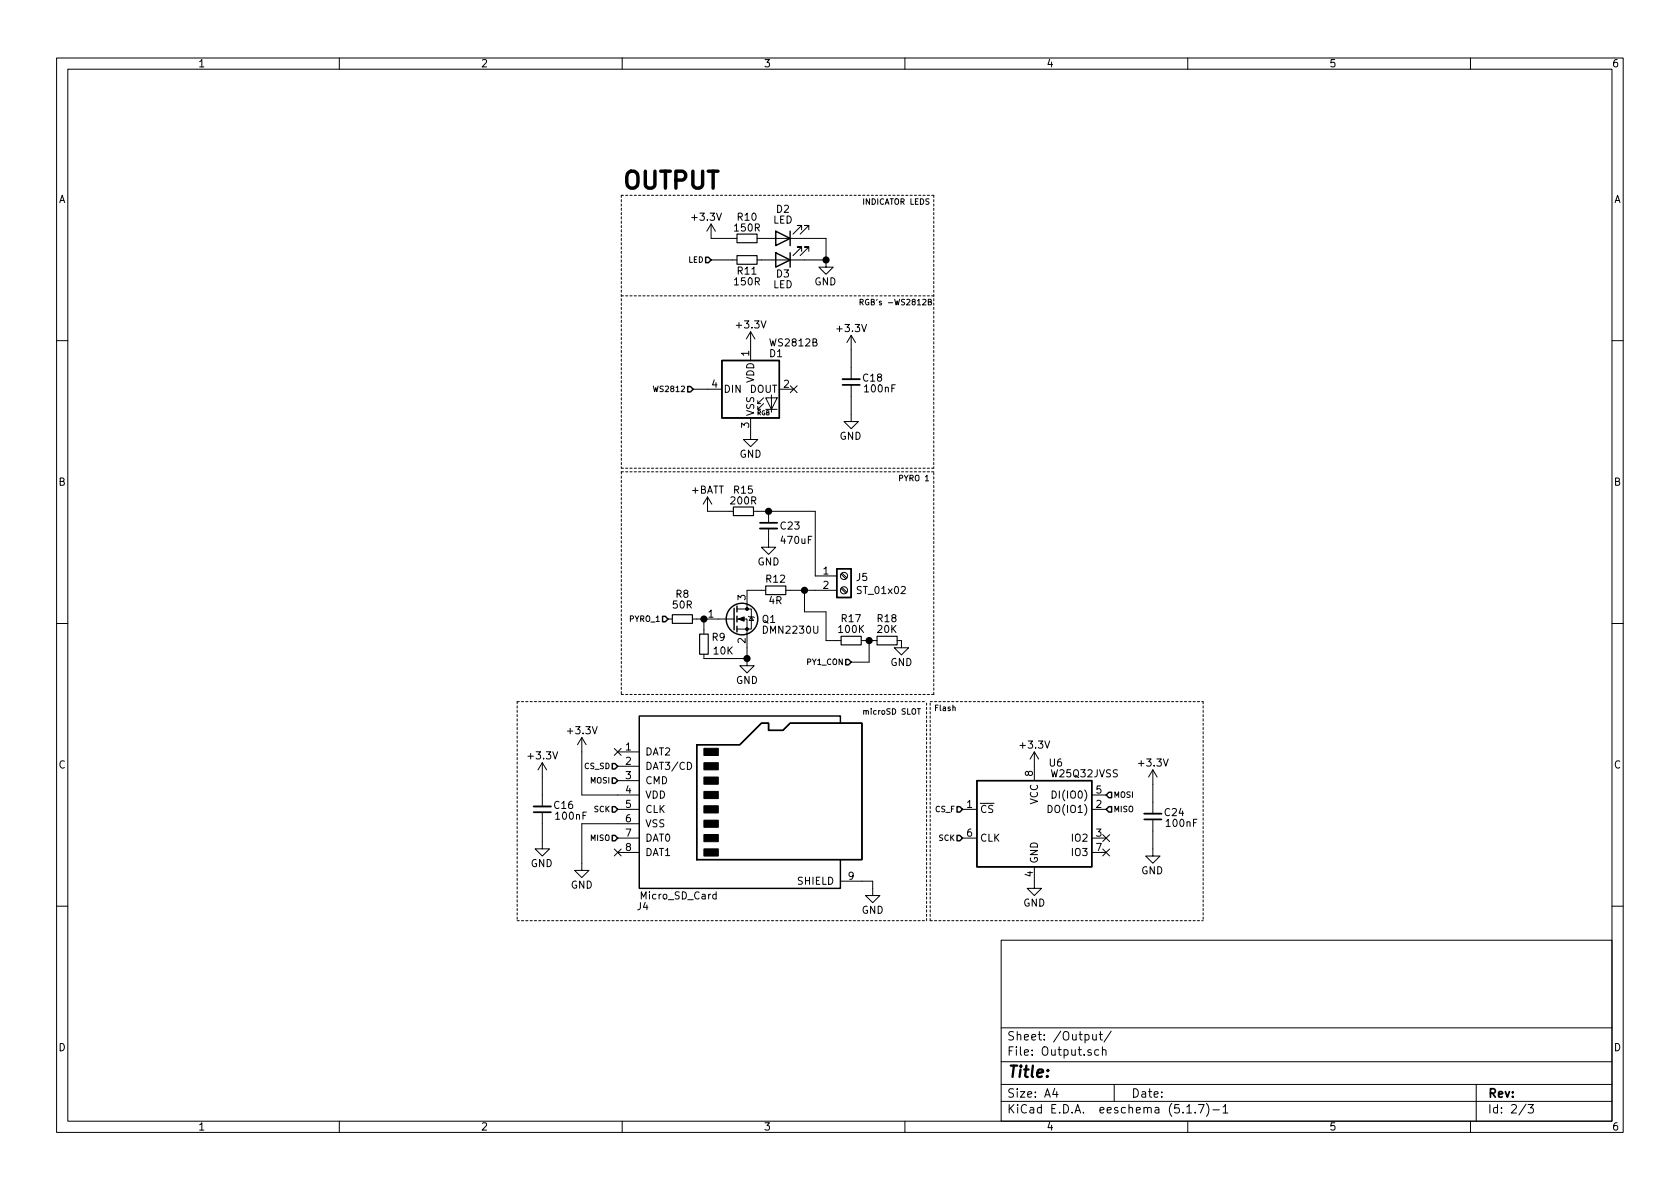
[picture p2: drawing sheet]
EESchema Schematic File Version 4
EELAYER 30 0
EELAYER END
$Descr A4 11693 8268
encoding utf-8
Sheet 3 3
Title ""
Date ""
Rev ""
Comp ""
Comment1 ""
Comment2 ""
Comment3 ""
Comment4 ""
$EndDescr
$Comp
L power:GND #PWR?
U 1 1
P 5225 3000
AR Path="/604B2366" Ref="#PWR?"  Part="1" 
AR Path="/604AFA5F/604B2366" Ref="#PWR0120"  Part="1" 
F 0 "#PWR0120" H 5225 2750 50  0001 C CNN
F 1 "GND" H 5225 2850 50  0000 C CNN
F 2 "" H 5225 3000 50  0001 C CNN
F 3 "" H 5225 3000 50  0001 C CNN
	1    5225 3000
	1    0    0    -1  
$EndComp
$Comp
L power:+3.3V #PWR?
U 1 1
P 5225 2400
AR Path="/604B236F" Ref="#PWR?"  Part="1" 
AR Path="/604AFA5F/604B236F" Ref="#PWR0121"  Part="1" 
F 0 "#PWR0121" H 5225 2250 50  0001 C CNN
F 1 "+3.3V" H 5225 2550 50  0000 C CNN
F 2 "" H 5225 2400 50  0001 C CNN
F 3 "" H 5225 2400 50  0001 C CNN
	1    5225 2400
	1    0    0    -1  
$EndComp
$Comp
L Connector:Screw_Terminal_01x02 J?
U 1 1
P 5875 4000
AR Path="/604B2393" Ref="J?"  Part="1" 
AR Path="/604AFA5F/604B2393" Ref="J5"  Part="1" 
F 0 "J5" H 5955 3992 50  0000 L CNN
F 1 "ST_01x02" H 5955 3901 50  0000 L CNN
F 2 "TerminalBlock:TerminalBlock_bornier-2_P5.08mm" H 5875 4000 50  0001 C CNN
F 3 "~" H 5875 4000 50  0001 C CNN
	1    5875 4000
	1    0    0    -1  
$EndComp
Wire Notes Line
	3600 6400 6450 6400
Wire Notes Line
	6450 6400 6450 4875
NoConn ~ 4300 5925
NoConn ~ 4300 5225
Text Notes 4325 1325 0    118  ~ 24
OUTPUT
Text Notes 6000 4975 0    39   ~ 0
microSD SLOT
Text Notes 6250 3350 0    39   ~ 0
PYRO 1 
Text Notes 5975 2125 0    39   ~ 0
RGB's -WS2812B
Text HLabel 4300 5425 0    39   Input ~ 0
MOSI
Text HLabel 4300 5625 0    39   Input ~ 0
SCK
Text HLabel 4300 5825 0    39   Input ~ 0
MISO
Text HLabel 4825 2700 0    39   Input ~ 0
WS2812
NoConn ~ 5525 2700
$Comp
L Memory_Flash:W25Q32JVSS U6
U 1 1
P 7200 5725
F 0 "U6" H 7350 6150 50  0000 C CNN
F 1 "W25Q32JVSS" H 7550 6075 50  0000 C CNN
F 2 "Package_SO:SOIC-8_5.23x5.23mm_P1.27mm" H 7200 5725 50  0001 C CNN
F 3 "http://www.winbond.com/resource-files/w25q32jv%20revg%2003272018%20plus.pdf" H 7200 5725 50  0001 C CNN
	1    7200 5725
	1    0    0    -1  
$EndComp
$Comp
L Device:C_Small C24
U 1 1
P 8025 5675
F 0 "C24" H 7875 5650 50  0000 C CNN
F 1 "100nF" H 7825 5725 50  0000 C CNN
F 2 "Capacitor_SMD:C_0603_1608Metric" H 8025 5675 50  0001 C CNN
F 3 "~" H 8025 5675 50  0001 C CNN
	1    8025 5675
	-1   0    0    1   
$EndComp
$Comp
L power:+3.3V #PWR0144
U 1 1
P 8025 5450
F 0 "#PWR0144" H 8025 5300 50  0001 C CNN
F 1 "+3.3V" H 8025 5600 50  0000 C CNN
F 2 "" H 8025 5450 50  0001 C CNN
F 3 "" H 8025 5450 50  0001 C CNN
	1    8025 5450
	1    0    0    -1  
$EndComp
$Comp
L power:GND #PWR0145
U 1 1
P 8025 5900
F 0 "#PWR0145" H 8025 5650 50  0001 C CNN
F 1 "GND" H 8100 5750 50  0000 R CNN
F 2 "" H 8025 5900 50  0001 C CNN
F 3 "" H 8025 5900 50  0001 C CNN
	1    8025 5900
	1    0    0    -1  
$EndComp
$Comp
L power:GND #PWR0146
U 1 1
P 7200 6125
F 0 "#PWR0146" H 7200 5875 50  0001 C CNN
F 1 "GND" H 7200 5975 50  0000 C CNN
F 2 "" H 7200 6125 50  0001 C CNN
F 3 "" H 7200 6125 50  0001 C CNN
	1    7200 6125
	1    0    0    -1  
$EndComp
Text HLabel 6700 5825 0    39   Input ~ 0
SCK
Text HLabel 7700 5625 2    39   Input ~ 0
MISO
Text HLabel 7700 5525 2    39   Input ~ 0
MOSI
Text HLabel 6700 5625 0    39   Input ~ 0
CS_F
Text HLabel 4300 5325 0    39   Input ~ 0
CS_SD
Wire Notes Line
	6475 6400 6475 4875
NoConn ~ 7700 5825
NoConn ~ 7700 5925
Text HLabel 4650 4300 0    39   Input ~ 0
PYRO_1
$Comp
L Device:C_Small C23
U 1 1
P 5350 3650
F 0 "C23" H 5425 3650 50  0000 L CNN
F 1 "470uF" H 5425 3550 50  0000 L CNN
F 2 "Capacitor_SMD:CP_Elec_10x10" H 5350 3650 50  0001 C CNN
F 3 "~" H 5350 3650 50  0001 C CNN
	1    5350 3650
	1    0    0    -1  
$EndComp
$Comp
L power:GND #PWR0147
U 1 1
P 5350 3750
F 0 "#PWR0147" H 5350 3500 50  0001 C CNN
F 1 "GND" H 5350 3600 50  0000 C CNN
F 2 "" H 5350 3750 50  0001 C CNN
F 3 "" H 5350 3750 50  0001 C CNN
	1    5350 3750
	1    0    0    -1  
$EndComp
$Comp
L Device:R_Small R17
U 1 1
P 5925 4450
F 0 "R17" V 6075 4375 50  0000 L CNN
F 1 "100K" V 6000 4350 50  0000 L CNN
F 2 "Resistor_SMD:R_0603_1608Metric" H 5925 4450 50  0001 C CNN
F 3 "~" H 5925 4450 50  0001 C CNN
	1    5925 4450
	0    -1   -1   0   
$EndComp
$Comp
L Device:R_Small R18
U 1 1
P 6175 4450
F 0 "R18" V 6325 4375 50  0000 L CNN
F 1 "20K" V 6250 4375 50  0000 L CNN
F 2 "Resistor_SMD:R_0603_1608Metric" H 6175 4450 50  0001 C CNN
F 3 "~" H 6175 4450 50  0001 C CNN
	1    6175 4450
	0    -1   -1   0   
$EndComp
$Comp
L Transistor_FET:DMN2230U Q?
U 1 1
P 5100 4300
AR Path="/604B2322" Ref="Q?"  Part="1" 
AR Path="/604AFA5F/604B2322" Ref="Q1"  Part="1" 
F 0 "Q1" H 5300 4300 50  0000 L CNN
F 1 "DMN2230U" H 5300 4225 50  0000 L CNN
F 2 "Package_TO_SOT_SMD:SOT-23" H 5300 4225 50  0001 L CIN
F 3 "http://www.diodes.com/assets/Datasheets/ds31180.pdf" H 5100 4300 50  0001 L CNN
	1    5100 4300
	1    0    0    -1  
$EndComp
$Comp
L power:GND #PWR0148
U 1 1
P 6275 4450
F 0 "#PWR0148" H 6275 4200 50  0001 C CNN
F 1 "GND" H 6275 4300 50  0000 C CNN
F 2 "" H 6275 4450 50  0001 C CNN
F 3 "" H 6275 4450 50  0001 C CNN
	1    6275 4450
	1    0    0    -1  
$EndComp
$Comp
L Device:R_Small R8
U 1 1
P 4750 4300
F 0 "R8" V 4575 4300 50  0000 C CNN
F 1 "50R" V 4650 4300 50  0000 C CNN
F 2 "Resistor_SMD:R_0603_1608Metric" H 4750 4300 50  0001 C CNN
F 3 "~" H 4750 4300 50  0001 C CNN
	1    4750 4300
	0    1    1    0   
$EndComp
Wire Notes Line
	4325 3275 4325 4825
$Comp
L power:+BATT #PWR0151
U 1 1
P 4925 3550
F 0 "#PWR0151" H 4925 3400 50  0001 C CNN
F 1 "+BATT" H 4925 3700 50  0000 C CNN
F 2 "" H 4925 3550 50  0001 C CNN
F 3 "" H 4925 3550 50  0001 C CNN
	1    4925 3550
	1    0    0    -1  
$EndComp
$Comp
L Device:R_Small R15
U 1 1
P 5175 3550
F 0 "R15" V 5025 3550 50  0000 C CNN
F 1 "200R" V 5100 3550 50  0000 C CNN
F 2 "Resistor_SMD:R_0603_1608Metric" H 5175 3550 50  0001 C CNN
F 3 "~" H 5175 3550 50  0001 C CNN
	1    5175 3550
	0    1    1    0   
$EndComp
Wire Notes Line
	6500 4825 6500 3275
Wire Notes Line
	4325 3275 6500 3275
Wire Notes Line
	4325 4825 6500 4825
Wire Wire Line
	4925 3550 5075 3550
Wire Wire Line
	5675 3550 5675 4000
$Comp
L Device:R_Small R12
U 1 1
P 5400 4100
F 0 "R12" V 5475 4025 50  0000 L CNN
F 1 "4R" V 5325 4050 50  0000 L CNN
F 2 "Resistor_SMD:R_0603_1608Metric" H 5400 4100 50  0001 C CNN
F 3 "~" H 5400 4100 50  0001 C CNN
	1    5400 4100
	0    -1   -1   0   
$EndComp
$Comp
L Device:R_Small R9
U 1 1
P 4900 4475
F 0 "R9" H 4950 4525 50  0000 L CNN
F 1 "10K" H 4959 4430 50  0000 L CNN
F 2 "Resistor_SMD:R_0603_1608Metric" H 4900 4475 50  0001 C CNN
F 3 "~" H 4900 4475 50  0001 C CNN
	1    4900 4475
	1    0    0    -1  
$EndComp
Wire Wire Line
	4900 4375 4900 4300
Connection ~ 4900 4300
Wire Wire Line
	5275 3550 5350 3550
Connection ~ 5350 3550
Wire Wire Line
	5350 3550 5675 3550
Wire Wire Line
	5200 4100 5300 4100
Wire Wire Line
	6025 4450 6050 4450
Wire Wire Line
	5500 4100 5600 4100
Wire Wire Line
	5600 4100 5600 4250
Wire Wire Line
	5600 4250 5750 4250
Wire Wire Line
	5750 4250 5750 4450
Wire Wire Line
	5750 4450 5825 4450
Connection ~ 5600 4100
Wire Wire Line
	5600 4100 5675 4100
Wire Wire Line
	4850 4300 4900 4300
Connection ~ 5200 4575
Wire Wire Line
	4900 4575 5200 4575
Wire Wire Line
	5200 4500 5200 4575
$Comp
L power:GND #PWR0152
U 1 1
P 5200 4575
F 0 "#PWR0152" H 5200 4325 50  0001 C CNN
F 1 "GND" H 5200 4425 50  0000 C CNN
F 2 "" H 5200 4575 50  0001 C CNN
F 3 "" H 5200 4575 50  0001 C CNN
	1    5200 4575
	1    0    0    -1  
$EndComp
Wire Wire Line
	8025 5900 8025 5775
Wire Wire Line
	8025 5575 8025 5450
$Comp
L power:+3.3V #PWR0153
U 1 1
P 7200 5325
F 0 "#PWR0153" H 7200 5175 50  0001 C CNN
F 1 "+3.3V" H 7200 5475 50  0000 C CNN
F 2 "" H 7200 5325 50  0001 C CNN
F 3 "" H 7200 5325 50  0001 C CNN
	1    7200 5325
	1    0    0    -1  
$EndComp
Wire Notes Line
	8375 4875 8375 6400
Wire Notes Line
	6475 4875 8375 4875
Wire Notes Line
	6475 6400 8375 6400
$Comp
L Connector:Micro_SD_Card J?
U 1 1
P 5200 5525
AR Path="/604B23C0" Ref="J?"  Part="1" 
AR Path="/604AFA5F/604B23C0" Ref="J4"  Part="1" 
F 0 "J4" H 4475 4750 50  0000 C CNN
F 1 "Micro_SD_Card" H 4725 4825 50  0000 C CNN
F 2 "Connector_Card:microSD_HC_Hirose_DM3AT-SF-PEJM5" H 6350 5825 50  0001 C CNN
F 3 "http://katalog.we-online.de/em/datasheet/693072010801.pdf" H 5200 5525 50  0001 C CNN
	1    5200 5525
	1    0    0    -1  
$EndComp
Wire Notes Line
	3600 4875 6450 4875
Wire Notes Line
	3600 4875 3600 6400
Wire Wire Line
	6000 6125 6075 6125
Wire Wire Line
	6075 6125 6075 6175
$Comp
L power:GND #PWR0154
U 1 1
P 6075 6175
F 0 "#PWR0154" H 6075 5925 50  0001 C CNN
F 1 "GND" H 6075 6025 50  0000 C CNN
F 2 "" H 6075 6175 50  0001 C CNN
F 3 "" H 6075 6175 50  0001 C CNN
	1    6075 6175
	1    0    0    -1  
$EndComp
Wire Wire Line
	4300 5725 4050 5725
Wire Wire Line
	4050 5725 4050 6000
$Comp
L power:GND #PWR0155
U 1 1
P 4050 6000
F 0 "#PWR0155" H 4050 5750 50  0001 C CNN
F 1 "GND" H 4050 5850 50  0000 C CNN
F 2 "" H 4050 6000 50  0001 C CNN
F 3 "" H 4050 6000 50  0001 C CNN
	1    4050 6000
	1    0    0    -1  
$EndComp
Wire Wire Line
	4300 5525 4050 5525
Wire Wire Line
	4050 5525 4050 5225
$Comp
L Device:C_Small C16
U 1 1
P 3775 5625
F 0 "C16" H 3625 5600 50  0000 C CNN
F 1 "100nF" H 3575 5675 50  0000 C CNN
F 2 "Capacitor_SMD:C_0603_1608Metric" H 3775 5625 50  0001 C CNN
F 3 "~" H 3775 5625 50  0001 C CNN
	1    3775 5625
	-1   0    0    1   
$EndComp
$Comp
L power:+3.3V #PWR0156
U 1 1
P 3775 5400
F 0 "#PWR0156" H 3775 5250 50  0001 C CNN
F 1 "+3.3V" H 3775 5550 50  0000 C CNN
F 2 "" H 3775 5400 50  0001 C CNN
F 3 "" H 3775 5400 50  0001 C CNN
	1    3775 5400
	1    0    0    -1  
$EndComp
$Comp
L power:GND #PWR0157
U 1 1
P 3775 5850
F 0 "#PWR0157" H 3775 5600 50  0001 C CNN
F 1 "GND" H 3850 5700 50  0000 R CNN
F 2 "" H 3775 5850 50  0001 C CNN
F 3 "" H 3775 5850 50  0001 C CNN
	1    3775 5850
	1    0    0    -1  
$EndComp
Wire Wire Line
	3775 5850 3775 5725
Wire Wire Line
	3775 5525 3775 5400
$Comp
L power:+3.3V #PWR0158
U 1 1
P 4050 5225
F 0 "#PWR0158" H 4050 5075 50  0001 C CNN
F 1 "+3.3V" H 4050 5375 50  0000 C CNN
F 2 "" H 4050 5225 50  0001 C CNN
F 3 "" H 4050 5225 50  0001 C CNN
	1    4050 5225
	1    0    0    -1  
$EndComp
Text Notes 6500 4950 0    39   ~ 0
Flash
$Comp
L Device:C_Small C18
U 1 1
P 5925 2650
F 0 "C18" H 5775 2625 50  0000 C CNN
F 1 "100nF" H 5725 2700 50  0000 C CNN
F 2 "Capacitor_SMD:C_0603_1608Metric" H 5925 2650 50  0001 C CNN
F 3 "~" H 5925 2650 50  0001 C CNN
	1    5925 2650
	-1   0    0    1   
$EndComp
$Comp
L power:+3.3V #PWR0159
U 1 1
P 5925 2425
F 0 "#PWR0159" H 5925 2275 50  0001 C CNN
F 1 "+3.3V" H 5925 2575 50  0000 C CNN
F 2 "" H 5925 2425 50  0001 C CNN
F 3 "" H 5925 2425 50  0001 C CNN
	1    5925 2425
	1    0    0    -1  
$EndComp
$Comp
L power:GND #PWR0160
U 1 1
P 5925 2875
F 0 "#PWR0160" H 5925 2625 50  0001 C CNN
F 1 "GND" H 6000 2725 50  0000 R CNN
F 2 "" H 5925 2875 50  0001 C CNN
F 3 "" H 5925 2875 50  0001 C CNN
	1    5925 2875
	1    0    0    -1  
$EndComp
Wire Wire Line
	5925 2875 5925 2750
Wire Wire Line
	5925 2550 5925 2425
$Comp
L LED:WS2812B D?
U 1 1
P 5225 2700
AR Path="/604B2328" Ref="D?"  Part="1" 
AR Path="/604AFA5F/604B2328" Ref="D1"  Part="1" 
F 0 "D1" H 5350 2950 50  0000 L CNN
F 1 "WS2812B" H 5350 3025 50  0000 L CNN
F 2 "LED_SMD:LED_WS2812B_PLCC4_5.0x5.0mm_P3.2mm" H 5275 2400 50  0001 L TNN
F 3 "https://cdn-shop.adafruit.com/datasheets/WS2812B.pdf" H 5325 2325 50  0001 L TNN
	1    5225 2700
	1    0    0    -1  
$EndComp
Wire Wire Line
	4825 2700 4925 2700
Text Notes 6000 1425 0    39   ~ 0
INDICATOR LEDS\n
$Comp
L power:+3.3V #PWR?
U 1 1
P 4950 1650
AR Path="/604B2354" Ref="#PWR?"  Part="1" 
AR Path="/604AFA5F/604B2354" Ref="#PWR0119"  Part="1" 
F 0 "#PWR0119" H 4950 1500 50  0001 C CNN
F 1 "+3.3V" H 4800 1800 50  0000 L CNN
F 2 "" H 4950 1650 50  0001 C CNN
F 3 "" H 4950 1650 50  0001 C CNN
	1    4950 1650
	1    0    0    -1  
$EndComp
Text HLabel 4950 1800 0    39   Input ~ 0
LED
$Comp
L power:GND #PWR?
U 1 1
P 5750 1800
AR Path="/60541A18" Ref="#PWR?"  Part="1" 
AR Path="/604AFA5F/60541A18" Ref="#PWR0131"  Part="1" 
F 0 "#PWR0131" H 5750 1550 50  0001 C CNN
F 1 "GND" H 5825 1650 50  0000 R CNN
F 2 "" H 5750 1800 50  0001 C CNN
F 3 "" H 5750 1800 50  0001 C CNN
	1    5750 1800
	1    0    0    -1  
$EndComp
$Comp
L Device:LED D?
U 1 1
P 5450 1800
AR Path="/60541A12" Ref="D?"  Part="1" 
AR Path="/604AFA5F/60541A12" Ref="D3"  Part="1" 
F 0 "D3" H 5450 1900 50  0000 C CNN
F 1 "LED" H 5450 1975 50  0000 C CNN
F 2 "LED_SMD:LED_0805_2012Metric" H 5450 1800 50  0001 C CNN
F 3 "~" H 5450 1800 50  0001 C CNN
	1    5450 1800
	-1   0    0    1   
$EndComp
$Comp
L Device:R_Small R?
U 1 1
P 5200 1800
AR Path="/60541A0C" Ref="R?"  Part="1" 
AR Path="/604AFA5F/60541A0C" Ref="R11"  Part="1" 
F 0 "R11" V 5275 1800 50  0000 C CNN
F 1 "150R" V 5350 1800 50  0000 C CNN
F 2 "Resistor_SMD:R_0603_1608Metric" H 5200 1800 50  0001 C CNN
F 3 "~" H 5200 1800 50  0001 C CNN
	1    5200 1800
	0    1    1    0   
$EndComp
$Comp
L Device:LED D?
U 1 1
P 5450 1650
AR Path="/604B233A" Ref="D?"  Part="1" 
AR Path="/604AFA5F/604B233A" Ref="D2"  Part="1" 
F 0 "D2" H 5450 1450 50  0000 C CNN
F 1 "LED" H 5450 1525 50  0000 C CNN
F 2 "LED_SMD:LED_0805_2012Metric" H 5450 1650 50  0001 C CNN
F 3 "~" H 5450 1650 50  0001 C CNN
	1    5450 1650
	-1   0    0    1   
$EndComp
$Comp
L Device:R_Small R?
U 1 1
P 5200 1650
AR Path="/604B2334" Ref="R?"  Part="1" 
AR Path="/604AFA5F/604B2334" Ref="R10"  Part="1" 
F 0 "R10" V 5050 1650 50  0000 C CNN
F 1 "150R" V 5125 1650 50  0000 C CNN
F 2 "Resistor_SMD:R_0603_1608Metric" H 5200 1650 50  0001 C CNN
F 3 "~" H 5200 1650 50  0001 C CNN
	1    5200 1650
	0    1    1    0   
$EndComp
Wire Wire Line
	4950 1650 5100 1650
Wire Wire Line
	5600 1650 5750 1650
Wire Wire Line
	5750 1650 5750 1800
Wire Wire Line
	5600 1800 5750 1800
Connection ~ 5750 1800
Wire Notes Line
	4325 2050 6500 2050
Wire Notes Line
	4325 3250 6500 3250
Wire Notes Line
	6500 1350 4325 1350
Wire Notes Line
	6500 1350 6500 3250
Wire Notes Line
	4325 1350 4325 3250
Wire Wire Line
	4950 1800 5100 1800
Wire Wire Line
	6050 4450 6050 4600
Connection ~ 6050 4450
Wire Wire Line
	6050 4450 6075 4450
Text HLabel 5925 4600 0    39   Input ~ 0
PY1_CON
Wire Wire Line
	6050 4600 5925 4600
$EndSCHEMATC
